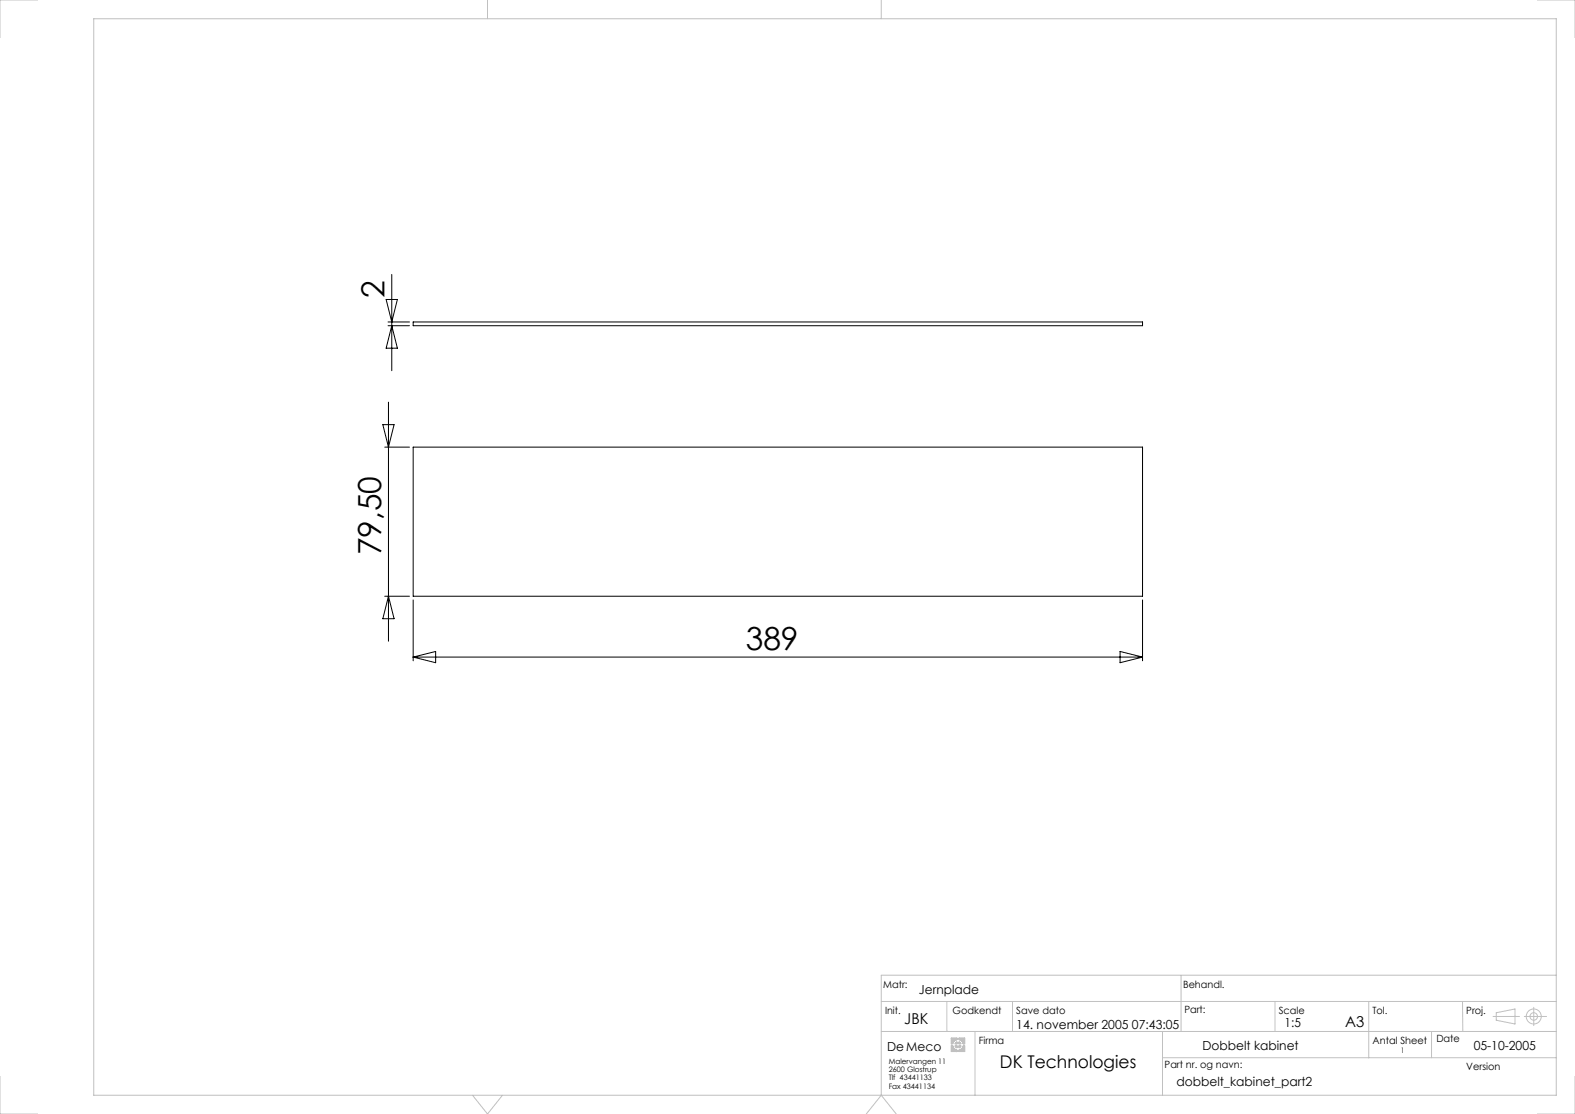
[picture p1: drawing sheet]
<svg xmlns="http://www.w3.org/2000/svg" width="420mm" height="297mm" viewBox="0 0 420 297" stroke-linecap="round" stroke-linejoin="round" font-family="sans-serif">
<g fill="none" stroke="#c0c0c0" stroke-width=".27">
<path d="M10 0h-10v10M25 5h390v287h-390zM130 0v5M235 0v5M410 0h10v10M235 267h180M235 275h180M252.5 267v8M253.7 276.8h1.5v.4l-.7 .3-.4 .8h-.4zM253.7 278.8h.4l.4 .8 .7 .3v.5h-1.5zM253.7 276.8h1.4v.4l-.7 .4-.4 .7h-.3zM253.8 277.3l1.1-.1-1.1 .2"/>
<path d="M253.8 276.9l1.3 .2h-1.3l1.3-.2zM254 278.9v1.4M254 278.9l.2 1.4M254 278.9l-.2 1.4v-1.4l.2 1.4M254 278.9l.5 .8 .6 .3M254 278.9h-.3v1.4M254.1 277.9l-.3 .3M254.1 277.9l-.4 .3h.3h-.2M254.1 277.9l-.3 .1M254.2 279.3l.1 1M254.2 279.3l.3 1M254.2 279.3v1"/>
<path d="M254.2 279.4l.3 .9M254.2 279.4l.5 .9M254.2 279.4l.1 .9M254.3 279.5l.4 .8M254.3 279.5l.5 .8M254.3 279.5l.2 .8M254.3 277.6l-.5 .4M254.3 277.6l-.5 .6M254.3 277.6l-.5 .3M254.4 279.6l.4 .7M254.4 279.6l.5 .7M254.4 279.6l.3 .7"/>
<path d="M254.4 277.5l-.6 .4M254.4 277.5l-.6 .5M254.4 277.5l-.7 .3M254.5 279.7l.4 .6M254.5 279.7l.6 .6M254.5 279.7l.3 .6M254.6 277.4l-.9 .4M254.6 277.4l-.8 .5M254.6 277.4l-.9 .2M254.7 278.8h.5v.6zM254.7 277.3l-1 .3M254.7 277.3l-1 .5"/>
<path d="M254.7 277.3l-.9 .1M254.7 278.9h.4v.4zM254.7 277.3h-.9M254.8 279.9l.3 .4M254.8 279.9l.3 .4v-.3M254.8 279.9l.1 .4M254.9 278l.3-.2v.5h-.5zM254.9 278.1h.2M254.9 278l.2-.2v.5h-.4zM254.9 278.9l.1 .3M254.9 278.9l.2 .3M254.9 278.9v.2l-.1-.2 .2 .3"/>
<path d="M255 278.9l.1 .3M255 278.9v.3M255.1 278l-.2 .1M255.1 278l-.3 .2M255.1 278h-.2l.2-.1-.2 .2M255.1 278.1l-.3 .1M255.1 280v.3M255.1 277.2l-1.3 .1M255.7 277.8l.6 .5h-.6zM255.7 276.8h1.6v1.5h-.5l-.4-.8-.7-.3zM255.7 278.8h.6l-.6 .6zM255.8 277.8l.4 .5h-.4z"/>
<path d="M255.8 277.2l.6 .3 .5 .8M255.8 278.9h.4l-.4 .4zM255.8 280l.6-.3 .5-.8h.3v1.4M255.8 277.2v-.4h1.4v1.5h-.3M255.8 280v.3M255.8 279h.3M255.8 277.1v-.3l.3 .4M255.9 277.9v.3M255.9 277.9l.1 .3M255.9 276.9l.2 .3M255.9 276.9l-.1 .2M255.9 276.9l.5 .5"/>
<path d="M255.9 278l.1 .2M255.9 278v.2M255.9 278l.2 .2-.1-.2v.2M256 276.9l.4 .5M256 276.9l.1 .3M256 276.9l.5 .6M256.1 279l-.3 .1M256.1 279l-.3 .2 .2-.1h-.2M256.1 279h-.3M256.1 276.9l.4 .6M256.1 276.9l.3 .5M256.1 276.9l.5 .8"/>
<path d="M256.3 276.9l.3 .8M256.3 276.9l.2 .6M256.3 276.9l.4 .9M256.5 276.9l.2 .9M256.5 276.9l.1 .8M256.5 276.9l.3 .9-.1-.9M256.6 276.9l.3 1.4M256.6 276.9l.1 .9M256.7 276.9l.1 1.1-.2-1.1M256.7 276.9l.2 1.3M256.8 278.8h.5v1.6h-1.6v-.5l.7-.3zM256.9 276.9v1.3"/>
<path d="M256.9 276.9v1.4M256.9 276.9l.3 1.3-.1-1.3-.2 1.3M257.2 279.7l-1.1 .2 1.1-.1M257.2 279.7l-1 .2M257.2 279.7l-.9 .1M257.2 279l-.4 .2M257.2 279l-.3-.1h.3l-.4 .3M257.2 279l-.6 .5M257.2 279.8l-1.4 .2M257.2 279.8l-1 .1M257.2 279.2l-.7 .4M257.2 279.2l-.6 .3"/>
<path d="M257.2 279.2l-.8 .5M257.2 279.1l-.6 .4M257.2 279.1l-.4 .1M257.2 279.1l-.7 .5M257.2 279.4l-.8 .3M257.2 279.4l-.7 .2M257.2 279.6l-.9 .2M257.2 279.4l-.9 .4M257.2 279.6l-.8 .1M257.2 279.6l-1 .3M260 275v17M270 267v8"/>
<path d="M310 275v17M314.9 260v15M340 267v8M365 267v15M381.7 275v7M390 267l.1 8M398.2 271h7M399 270l5-1v4l-5-1zM406.5 271h5.9M409 268.5v4.9M415 260h-180v32M0 287v10h10"/>
<path d="M126 292l4 5 4-5M235 292l-4 5M235 292l4 5M254.3 280.3l-.2-1.1 .1 1.1M255.8 280h1.4l-1.4 .3 1.4-.1zM310 282h105M420 287v10h-10"/>
<circle cx="409" cy="271" r="2"/>
<circle cx="409" cy="271" r="1"/>
</g>
<g fill="none" stroke="#000" stroke-width=".27">
<path d="M103 79.8h3l-1.5 6zM104.5 73.2v25.6M103.5 85.8h5.7M103.5 86.8h5.7M104.5 86.8l1.5 6h-3zM110.2 85.8h194.5v1h-194.5zM102.1 113.2h3l-1.5 6zM102.6 119.2h6.6M103.6 107.2v63.7M110.2 119.2h194.5v39.8h-194.5zM102.6 159h6.6M103.6 159l1.5 6h-3z"/>
<path d="M110.2 160v16.2M304.7 160v16.2M110.2 175.2h194.5M110.2 175.2l6-1.5v3zM298.7 173.7l6 1.5-6 1.5z"/>
</g>
<g font-size="8.5">
<text x="102.6" y="79.4" transform="rotate(-90 102.6 79.4)">2</text>
<text x="101.7" y="148" transform="rotate(-90 101.7 148)">79,50</text>
<text x="198.9" y="173.3">389</text>
</g>
<text font-size="4.7" x="266.7" y="284.8">DK Technologies</text>
<g font-size="4">
<text x="241.2" y="273">JBK</text>
<text x="358.7" y="273.7">A3</text>
</g>
<g font-size="3.3">
<text x="245" y="264.9">Jernplade</text>
<text x="271" y="274.3">14. november 2005 07:43:05</text>
<text x="342.6" y="273.9">1:5</text>
<text x="236.5" y="280.2">De Meco</text>
<text x="320.7" y="280">Dobbelt kabinet</text>
<text x="393" y="279.9">05-10-2005</text>
<text x="313.7" y="289.5">dobbelt_kabinet_part2</text>
</g>
<g font-size="2.7">
<text x="235.5" y="263.4">Matr:</text>
<text x="315.5" y="263.4">Behandl.</text>
<text x="236" y="270.4">Init.</text>
<text x="254" y="270.4">Godkendt</text>
<text x="271" y="270.4">Save dato</text>
<text x="315.8" y="270.1">Part:</text>
<text x="341" y="270.4">Scale</text>
<text x="366" y="270.4">Tol.</text>
<text x="391" y="270.4">Proj.</text>
<text x="261" y="278.4">Firma</text>
<text x="366" y="278.4">Antal Sheet</text>
<text x="383" y="277.9">Date</text>
<text x="310.5" y="284.7">Part nr. og navn:</text>
<text x="391" y="285.4">Version</text>
</g>
<g font-size="2">
<text x="373.6" y="280.8">1</text>
<text x="237" y="283.6">Malervangen 11</text>
<text x="237" y="285.8">2600 Glostrup</text>
<text x="237" y="288.1">Tlf 43441133</text>
<text x="237" y="290.3">Fax 43441134</text>
</g>
</svg>
